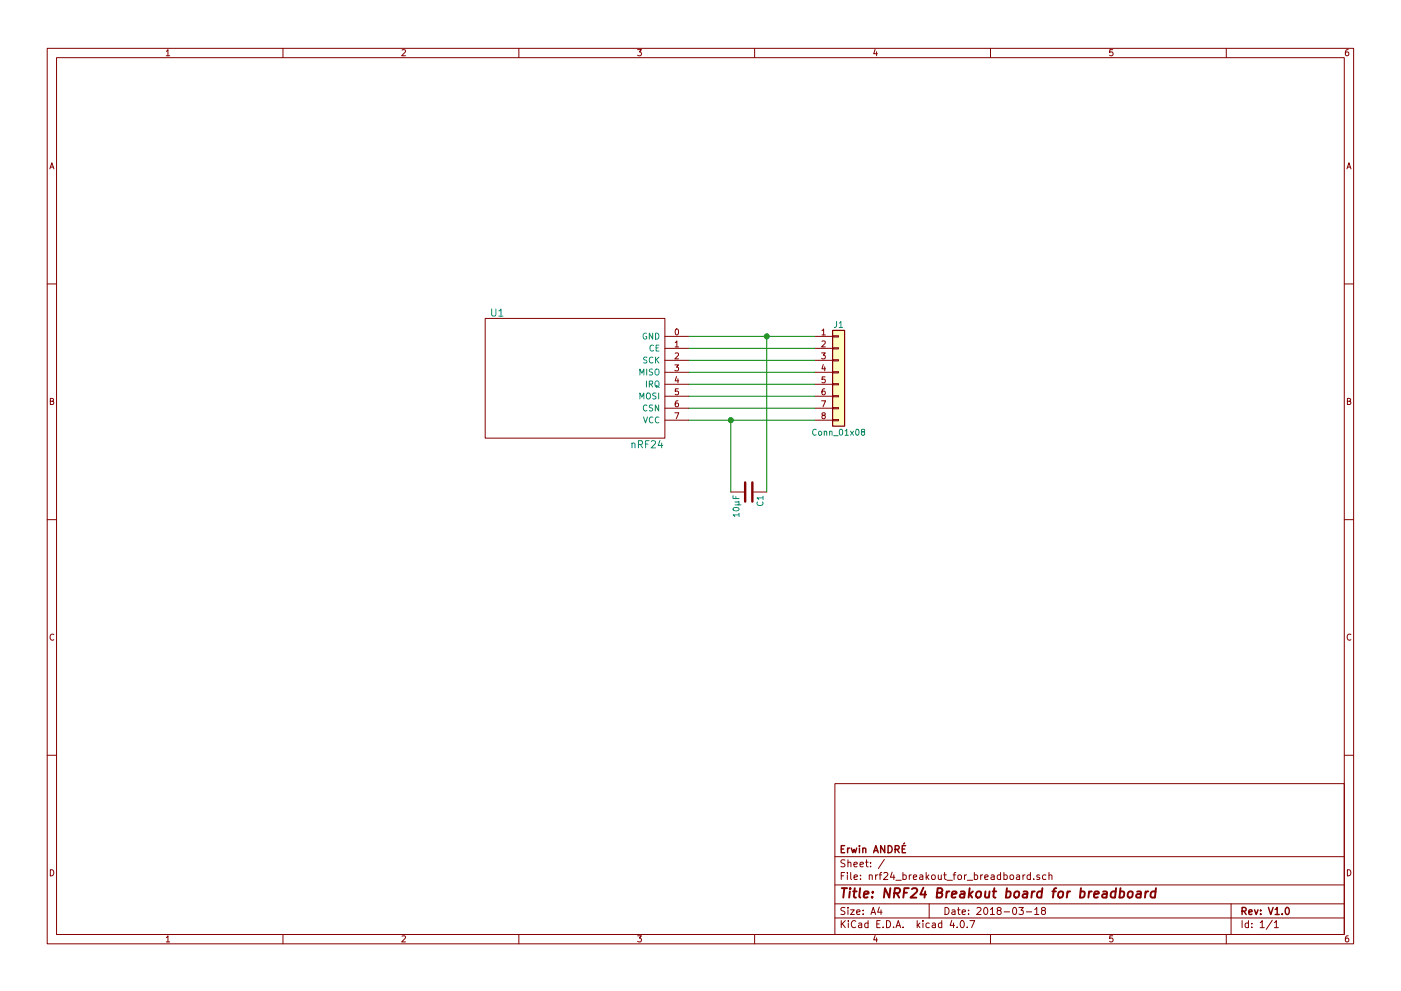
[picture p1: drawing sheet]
EESchema Schematic File Version 2
LIBS:power
LIBS:device
LIBS:switches
LIBS:relays
LIBS:motors
LIBS:transistors
LIBS:conn
LIBS:linear
LIBS:regul
LIBS:74xx
LIBS:cmos4000
LIBS:adc-dac
LIBS:memory
LIBS:xilinx
LIBS:microcontrollers
LIBS:dsp
LIBS:microchip
LIBS:analog_switches
LIBS:motorola
LIBS:texas
LIBS:intel
LIBS:audio
LIBS:interface
LIBS:digital-audio
LIBS:philips
LIBS:display
LIBS:cypress
LIBS:siliconi
LIBS:opto
LIBS:atmel
LIBS:contrib
LIBS:valves
LIBS:nRF24_schematic
LIBS:nrf24_breakout_for_breadboard-cache
EELAYER 25 0
EELAYER END
$Descr A4 11693 8268
encoding utf-8
Sheet 1 1
Title "NRF24 Breakout board for breadboard"
Date "2018-03-18"
Rev "V1.0"
Comp "Erwin ANDRÉ"
Comment1 ""
Comment2 ""
Comment3 ""
Comment4 ""
$EndDescr
$Comp
L Conn_01x08 J1
U 1 1
P 7000 3100
F 0 "J1" H 7000 3500 50  0000 C CNN
F 1 "Conn_01x08" H 7000 2600 50  0000 C CNN
F 2 "Pin_Headers:Pin_Header_Straight_1x08_Pitch2.54mm" H 7000 3100 50  0001 C CNN
F 3 "" H 7000 3100 50  0001 C CNN
	1    7000 3100
	1    0    0    -1  
$EndComp
$Comp
L nRF24 U1
U 1 1
P 4800 3150
F 0 "U1" H 4150 3700 60  0000 C CNN
F 1 "nRF24" H 5400 2600 60  0000 C CNN
F 2 "nRF24_footprints:nRF24" H 4800 3150 60  0001 C CNN
F 3 "" H 4800 3150 60  0001 C CNN
	1    4800 3150
	1    0    0    -1  
$EndComp
Wire Wire Line
	5750 2800 6800 2800
Wire Wire Line
	6800 2900 5750 2900
Wire Wire Line
	5750 3000 6800 3000
Wire Wire Line
	6800 3100 5750 3100
Wire Wire Line
	5750 3200 6800 3200
Wire Wire Line
	6800 3300 5750 3300
Wire Wire Line
	5750 3400 6800 3400
Wire Wire Line
	6800 3500 5750 3500
$Comp
L C C1
U 1 1
P 6250 4100
F 0 "C1" H 6275 4200 50  0000 L CNN
F 1 "10µF" H 6275 4000 50  0000 L CNN
F 2 "Capacitors_SMD:C_0805" H 6288 3950 50  0001 C CNN
F 3 "" H 6250 4100 50  0001 C CNN
	1    6250 4100
	0    1    1    0   
$EndComp
Wire Wire Line
	6100 4100 6100 3500
Connection ~ 6100 3500
Wire Wire Line
	6400 4100 6400 2800
Connection ~ 6400 2800
$EndSCHEMATC
